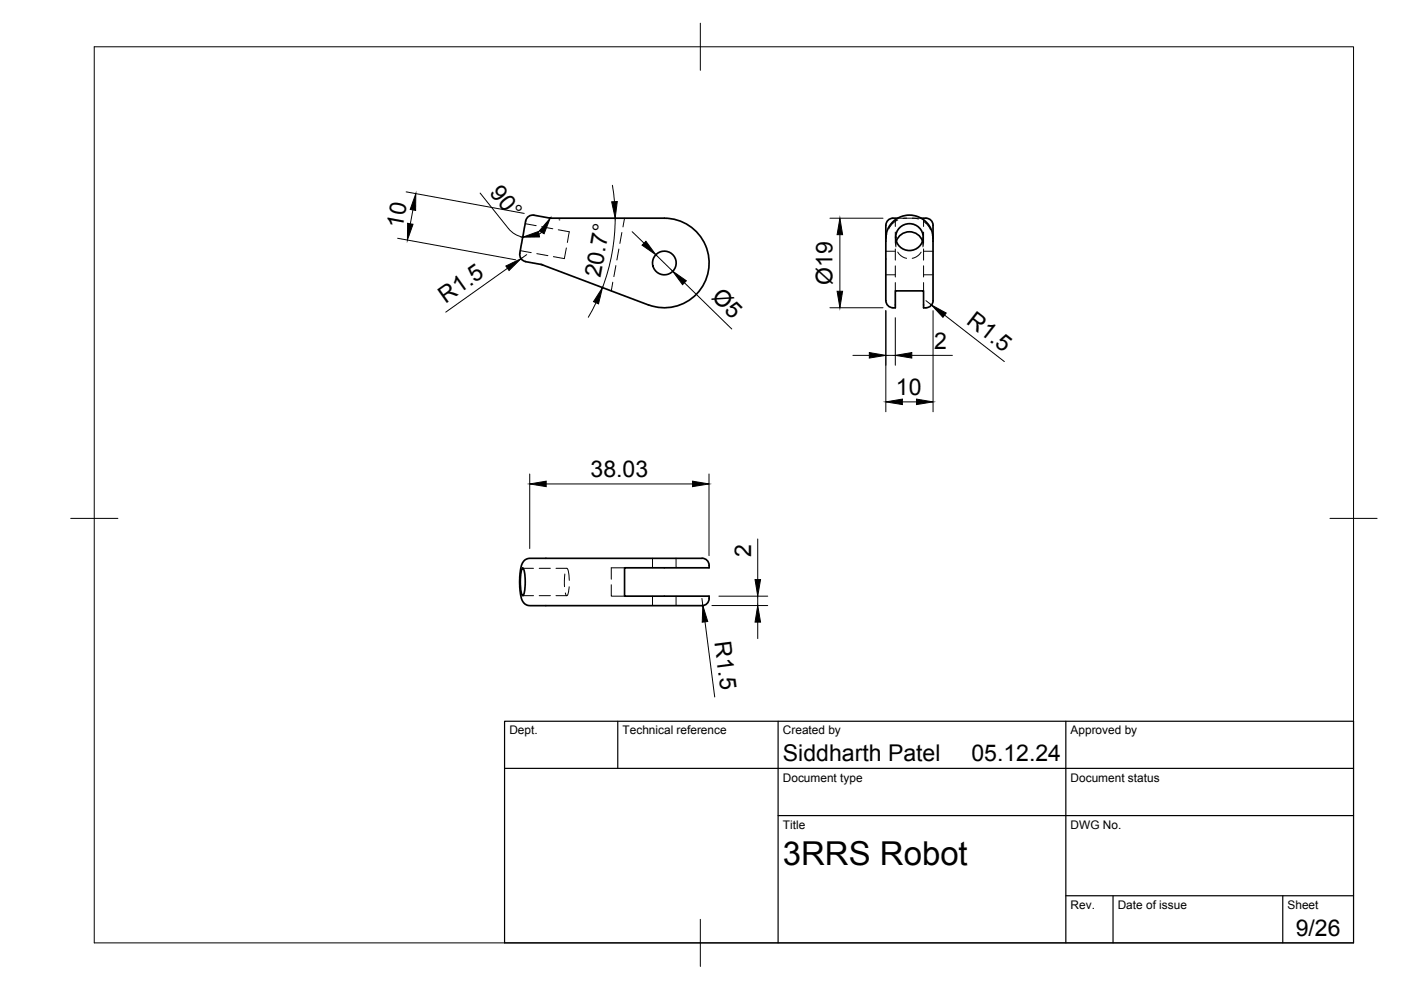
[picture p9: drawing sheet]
<svg xmlns="http://www.w3.org/2000/svg" width="297mm" height="210mm" viewBox="0 0 297 210" stroke-linecap="round" stroke-linejoin="round" font-family="sans-serif">
<!-- layer: Visible -->
<g fill="none" stroke="#000" stroke-width=".36">
<path d="M110.2 53.7a1.49 1.49 0 0 0 1.2 1.7M111.4 55.5l3.6 .7M114.9 56.1l22.6 8.6M116.6 46.3h24.2a9.5 9.5 0 0 1 9.4 11.2 9.5 9.5 0 0 1-12.7 7.1M116.8 46.2l-3.6-.6a1.72 1.72 0 0 0-1.9 1.9l-1.1 6.2M187.8 47.8v2.8M190 51.1a2.93 2.93 0 0 1 2.8-2 2.93 2.93 0 0 1 2.8 2M190.3 46.3h-.5a1.59 1.59 0 0 0-2 1.5M195.3 46.3h.5a1.79 1.79 0 0 1 2 2.3v2M187.8 63.8a1.57 1.57 0 0 0 2 1.4v-3.5h6v3.5a1.64 1.64 0 0 0 2-1.9v-12.1a5 5 0 0 0-5-5.6 5 5 0 0 0-5 5.6v12.6M111.1 118.9l.6-.4 .6-.1h35.6a2.62 2.62 0 0 1 2.2 .6l.2 .4v1h-17.9v6h17.9a1.66 1.66 0 0 1-2.1 2h-35.9a2.16 2.16 0 0 1-1.9-2.3 14.5 14.5 0 0 1 .4-6.8zM110.7 120.6l.1-.1a7.8 7.8 0 0 1 .4 4.9l-.4 .9a7.8 7.8 0 0 1-.3-5z"/>
<circle cx="140.9" cy="55.8" r="2.51"/>
<circle cx="192.8" cy="50.3" r="2.88"/>
</g>
<!-- layer: Hidden -->
<g fill="none" stroke="#000" stroke-width=".21">
<path d="M110.3 53.1l2.3 .5M111.4 47.4l2.3 .5M113.8 53.8l2.4 .4M114.9 48.1l2.3 .4M118.4 48.7l2.3 .4-.4 2.3M120.1 52.6l-.4 2.2-2.4-.4M129.9 59.8l-.3 1.9M130.6 56.3l-.4 2.3M131.2 52.8l-.4 2.3M131.8 49.3l-.4 2.3M132.4 46.3l-.3 1.8M187.8 58.3h2"/>
<path d="M187.8 53.3h2M188 49.6l-.2 1.6M189.8 46.3v1.7M189.8 49.2v2.4M189.8 52.8v2.4M189.8 56.4v2.3M189.8 59.9v1.8M189.9 50.3v1.7M190.1 51.1l-.2 1.2M190.3 53.4l.1 .1a2.83 2.83 0 0 0 1.8 1.3M190.3 46.3h1.9M190.4 46.6l-1.1 .7-.9 1.2"/>
<path d="M192.2 46.3h1.3M192.2 46.3h-.7M193.5 46.3h1.8M193.5 46.3l1.2 .1M195.3 53.5a2.81 2.81 0 0 1-1.9 1.3M195.6 51.1l.1 1.2M195.7 50.3v1.7M195.8 46.9l.7 .6 .8 1.2M195.8 46.3v1.7M195.8 49.2v2.4M195.8 52.8v2.4M195.8 56.4v2.3"/>
<path d="M195.8 59.9v1.8M195.8 58.3h2M195.8 53.3h2M197.7 49.8l.1 1.4M138.3 118.4v2M143.3 118.4v2M110.8 120.5h2.3M110.8 126.3h2.3M114.3 120.5h2.4M114.3 126.3h2.4M117.9 120.5h2.3a3.7 3.7 0 0 1 .5 2.6M117.9 126.3h2.3"/>
<path d="M119.8 121.7l-.1 2.7M120.7 124.4a2.36 2.36 0 0 1-.6 1.9l-.2-.6M129.6 124v2.4h2.8M132.4 120.4h-2.8v2.4M138.3 126.4v2M143.3 126.4v2"/>
</g>
<!-- layer: BORDER -->
<path d="M20 9.9h267v190h-267zM148.5 4.9v10M15 109.9h10M282 109.9h10M148.5 194.9v10" fill="none" stroke="#000" stroke-width=".21"/>
<!-- layer: TITLEBLOCK -->
<path d="M107 152.9h180v47h-180zM131 152.9v10M165 152.9v47M226 152.9v47M107 162.9h180M165 172.9h122M226 189.9h61M236 189.9v10M272 189.9v10" fill="none" stroke="#000" stroke-width=".25"/>
<!-- layer: FD_Dimensions -->
<g fill="none" stroke="#000" stroke-width=".21">
<path d="M129.8 39.3l.5 3.5M84.3 50.5l25 4.6M86.1 40.7l25 4.5M87.5 44.5l-.5 2.9M101.8 40.9l6 7.6M107.6 56.9l-13.1 9.3M107.8 48.5l1.4 1.1 1.6 .7M111.7 54l-1.3 .9M114.9 49.3l-.6 .4M118.5 46.6h.2M130.4 46.3a41.6 41.6 0 0 1-2.7 14.7M134 49.1l2.5 2.5"/>
<path d="M139 54l3.6 3.5M145.1 60l10.1 9.8M176 46.3h11.2M178.1 49.8v12M126.4 64.2l-1.7 3.1M176 65.2h11.2M180.8 75.3h3.5M187.8 65.9v21.4M187.8 75.3h2M189.8 67.4v10M193.3 75.3h8.6M196.3 63.7l1.2 1"/>
<path d="M197.8 65.9v21.4M200.3 66.8l12.6 9.9M191.3 85.2h3M112.3 100.5v15.8M115.8 102.6h31M150.3 100.5v17.3M160.7 114.3v8.6M148.8 126.9l.2 1.5M149.5 131.9l2 15.9M150.9 128.4h11.9M152.4 126.4h10.4M160.7 126.4v2"/>
<path d="M160.7 131.9v3.5"/>
</g>
<g fill="#000" stroke="#000" stroke-width=".21">
<path d="M86.4 47.3l1.2 .3-1.2 3.3zM88.2 41.1l-.1 3.5-1.1-.2zM107.3 56.4l3.1-1.5-2.5 2.5zM116.6 46.3l-1.2 3.3-1.1-.6zM110.8 50.3l3.4-1.2 .2 1.1zM129.7 42.8l1.2-.1-.5 3.6zM136.1 52l.8-.8 2.1 2.8zM142.6 57.5l2.9 2-.8 .9zM178.1 46.3l.5 3.5h-1.1zM127.7 61l-.8 3.4-1.1-.4zM177.5 61.8h1.1l-.5 3.4zM184.3 74.8l3.5 .5-3.5 .6z"/>
<path d="M189.8 75.3l3.5-.5v1.1zM197.5 64.7l3.1 1.7-.7 .9zM187.8 85.2l3.5-.6v1.2zM194.3 84.6l3.5 .6-3.5 .6zM112.3 102.6l3.5-.6v1.2zM146.8 102l3.5 .6-3.5 .6zM149 128.4l1.1 3.4-1.2 .1zM160.7 128.4l.5 3.5h-1.1zM160.1 122.9h1.1l-.5 3.5z"/>
</g>
<text font-size="7" x="166" y="183.4">3RRS Robot</text>
<g font-size="4.9">
<text x="103.7" y="41" transform="rotate(51 103.7 41)">90°</text>
<text x="85.3" y="48.5" transform="rotate(-79 85.3 48.5)">10</text>
<text x="127.3" y="59" transform="rotate(-80 127.3 59)">20.7°</text>
<text x="94.5" y="64.4" transform="rotate(-35 94.5 64.4)">R1.5</text>
<text x="150.7" y="63.3" transform="rotate(44 150.7 63.3)">Ø5</text>
<text x="176.5" y="60.4" transform="rotate(-90 176.5 60.4)">Ø19</text>
<text x="204.7" y="68.4" transform="rotate(38 204.7 68.4)">R1.5</text>
<text x="198.1" y="73.9">2</text>
<text x="189.9" y="83.7">10</text>
<text x="125.2" y="101.1">38.03</text>
<text x="159.3" y="118.1" transform="rotate(-90 159.3 118.1)">2</text>
<text x="151.5" y="136.1" transform="rotate(83 151.5 136.1)">R1.5</text>
<text x="166" y="161.4">Siddharth Patel</text>
<text x="206" y="161.4">05.12.24</text>
<text x="274.7" y="198.6">9/26</text>
</g>
<g font-size="2.5">
<text x="108" y="155.7">Dept.</text>
<text x="132" y="155.7">Technical reference</text>
<text x="166" y="155.7">Created by</text>
<text x="227" y="155.7">Approved by</text>
<text x="166" y="165.7">Document type</text>
<text x="227" y="165.7">Document status</text>
<text x="166" y="175.7">Title</text>
<text x="227" y="175.7">DWG No.</text>
<text x="227" y="192.7">Rev.</text>
<text x="237" y="192.7">Date of issue</text>
<text x="273" y="192.7">Sheet</text>
</g>
</svg>
